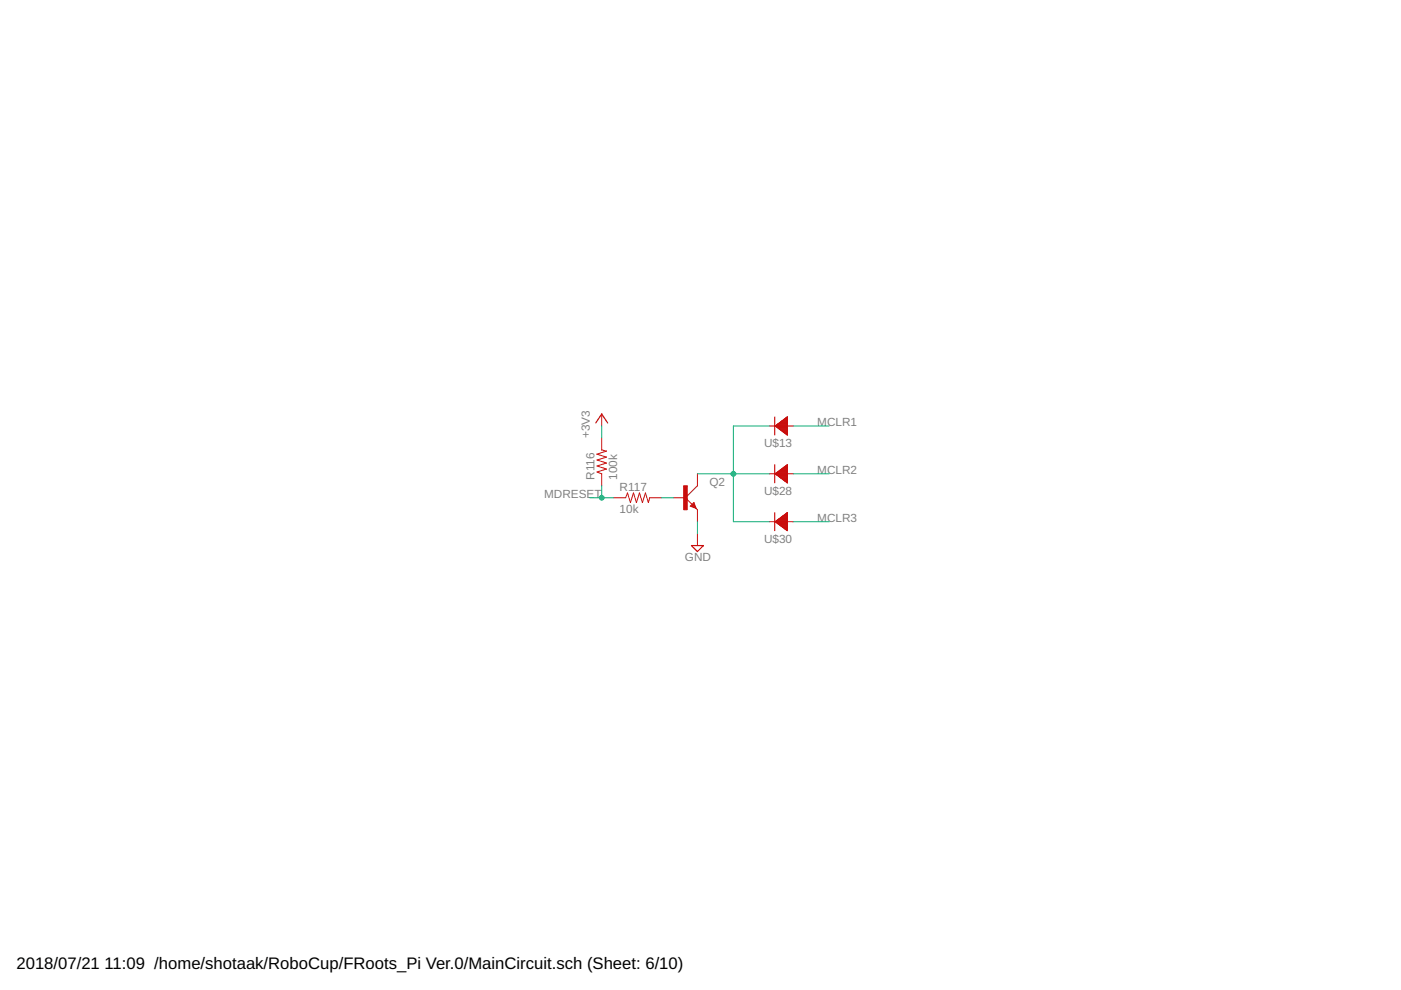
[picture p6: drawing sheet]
<svg xmlns="http://www.w3.org/2000/svg" width="297mm" height="210mm" viewBox="0 0 297 210" stroke-linecap="round" stroke-linejoin="round" font-family="sans-serif">
<path d="M126.3 89.7l1.3-1.9 1.2 1.9M164.3 88.4v3.8M164.3 98.6v3.8M164.4 90.3l2.5-1.9v3.8zM146.6 115.7h2.5l-1.2 1.2zM147.1 106.8l.3 .8-.8-.3zM147.1 107.1l-.2 .2M164.3 108.7v3.8M164.4 100.5l2.5-1.9v3.8zM164.4 110.6l2.5-1.9v3.8z" fill="none" stroke="#c90d0c" stroke-width=".25"/>
<g fill="none" stroke="#c90d0c" stroke-width=".21">
<path d="M127.6 92.9v2.5l1 .3-2 .6 2 .6-2 .6 2 .7-2 .6 2 .6-2 .7 1 .4v2.5M127.6 87.8v2.5M163.1 90.3h5.1M164.4 90.3l2.5-1.9v3.8zM164.4 90.4h2.5M164.5 90.3h2.4M164.5 90.4h2.4M164.6 90.2h2.3M164.7 90.6h2.2M164.7 90.1h2.2M164.8 90.6h2.1M164.8 90h2.1"/>
<path d="M164.9 90.7h2M165 89.9h1.9M165.1 90.8h1.8M165.1 99.9h1.8M165.1 89.8h1.8M165.2 90.9h1.7M165.2 99.9h1.7M165.2 89.7h1.7M165.3 91h1.6M165.3 99.8h1.6M165.4 89.6h1.5M165.4 91.1h1.5"/>
<path d="M165.4 99.7h1.5M165.5 89.5h1.4M165.6 91.2h1.3M165.6 99.6h1.3M165.6 89.4h1.3M165.7 91.3h1.2M165.7 99.5h1.2M165.7 89.3h1.2M165.8 91.4h1.1M165.8 99.4h1.1M165.8 89.2h1.1M165.9 91.5h1"/>
<path d="M165.9 99.3h1M166 89.1h.9M166.1 91.6h.8M166.1 99.2h.8M166.1 89h.8M166.2 91.7h.7M166.2 99.1h.7M166.2 88.9h.7M166.3 91.8h.6M166.3 99h.6M166.3 88.8h.6M166.5 91.9h.4"/>
<path d="M166.5 98.9h.4M166.5 88.7h.4M166.6 92h.3M166.6 98.8h.3M166.6 88.6h.3M166.7 92.1h.2M166.7 98.7h.2M166.7 88.5h.2M166.8 92.2h.1M166.8 98.6h.1M166.9 88.5h.1M130.1 105.5h2.6l.3-1 .7 2.1 .6-2.1 .6 2.1 .7-2.1 .6 2.1 .6-2.1 .7 2.1 .2-1.1h2.6"/>
<path d="M142.8 105.5h2.5M145.3 105.5l2.6 2.6v2.5M147.1 106.6l.5 1.2-1.3-.5zM147.9 100.5v2.5l-2.6 2.5M147.9 113.1v2.6M163.1 100.5h5.1M163.1 110.6h5.1M164.4 100.5l2.5-1.9v3.8zM164.4 110.6l2.5-1.9v3.8zM164.5 100.5h2.4M164.5 110.7h2.4M164.5 110.5h2.4"/>
<path d="M164.5 100.3h2.4M164.6 100.6h2.3M164.6 110.8h2.3M164.6 110.4h2.3M164.7 100.2h2.2M164.7 100.7h2.2M164.8 110.9h2.1M164.8 110.3h2.1M164.8 100.1h2.1M164.8 100.8h2.1M164.9 111h2M164.9 110.2h2"/>
<path d="M164.9 100.1h2M165 100.9h1.9M165 111.1h1.9M165 110.1h1.9M165.1 101h1.8M165.1 111.2h1.8M165.1 110h1.8M165.2 101.1h1.7M165.3 111.3h1.6M165.3 109.9h1.6M165.4 101.2h1.5M165.4 111.4h1.5"/>
<path d="M165.4 109.9h1.5M165.5 101.3h1.4M165.5 111.5h1.4M165.5 109.7h1.4M165.6 101.4h1.3M165.7 111.6h1.2M165.7 109.7h1.2M165.7 101.5h1.2M165.8 111.7h1.1M165.8 109.6h1.1M165.9 101.6h1M165.9 111.8h1"/>
<path d="M165.9 109.5h1M166 101.7h.9M166 111.8h.9M166 109.4h.9M166.1 101.8h.8M166.2 111.9h.7M166.2 109.3h.7M166.2 101.9h.7M166.3 112h.6M166.3 109.2h.6M166.4 102h.5M166.4 112.1h.5"/>
<path d="M166.4 109.1h.5M166.5 102h.4M166.5 112.2h.4M166.5 109h.4M166.6 102.2h.3M166.7 112.3h.2M166.7 108.9h.2M166.8 102.2h.1M166.8 112.4h.1M166.8 108.8h.1M166.9 102.3h.1M166.9 108.7h.1"/>
</g>
<path d="M144.9 103h.8v5.1h-.8z" fill="#c90d0c" stroke="#c90d0c" stroke-width=".21"/>
<path d="M127.6 90.3v2.6M163.1 90.3h-7.6v20.3h7.6M168.2 90.3h7.6M125 105.5h5.1M127.6 103v2.5M140.3 105.5h2.5M147.9 100.5h15.2M147.9 110.6v2.5M168.2 100.5h7.6M168.2 110.6h7.6" fill="none" stroke="#0dab76" stroke-width=".21"/>
<g fill="#0dab76" stroke="#0dab76" stroke-width=".21">
<circle cx="155.5" cy="100.5" r=".51"/>
<circle cx="127.6" cy="105.5" r=".51"/>
</g>
<g font-size="3.5">
<text x="3.5" y="205.4">2018/07/21</text>
<text x="22.2" y="205.4">11:09 /home/shotaak/RoboCup/FRoots_Pi Ver.0/MainCircuit.sch (Sheet: 6/10)</text>
</g>
<g font-size="2.5" fill="#808080">
<text x="125" y="92.9" transform="rotate(-90 125 92.9)">+3V3</text>
<text x="162" y="94.7">U$13</text>
<text x="173.3" y="90.3">MCLR1</text>
<text x="126.1" y="101.7" transform="rotate(-90 126.1 101.7)">R116</text>
<text x="130.9" y="101.7" transform="rotate(-90 130.9 101.7)">100k</text>
<text x="173.3" y="100.5">MCLR2</text>
<text x="115.4" y="105.5">MDRESET</text>
<text x="131.4" y="104">R117</text>
<text x="150.4" y="103">Q2</text>
<text x="162" y="104.9">U$28</text>
<text x="131.4" y="108.8">10k</text>
<text x="173.3" y="110.6">MCLR3</text>
<text x="145.2" y="118.8">GND</text>
<text x="162" y="115">U$30</text>
</g>
</svg>
